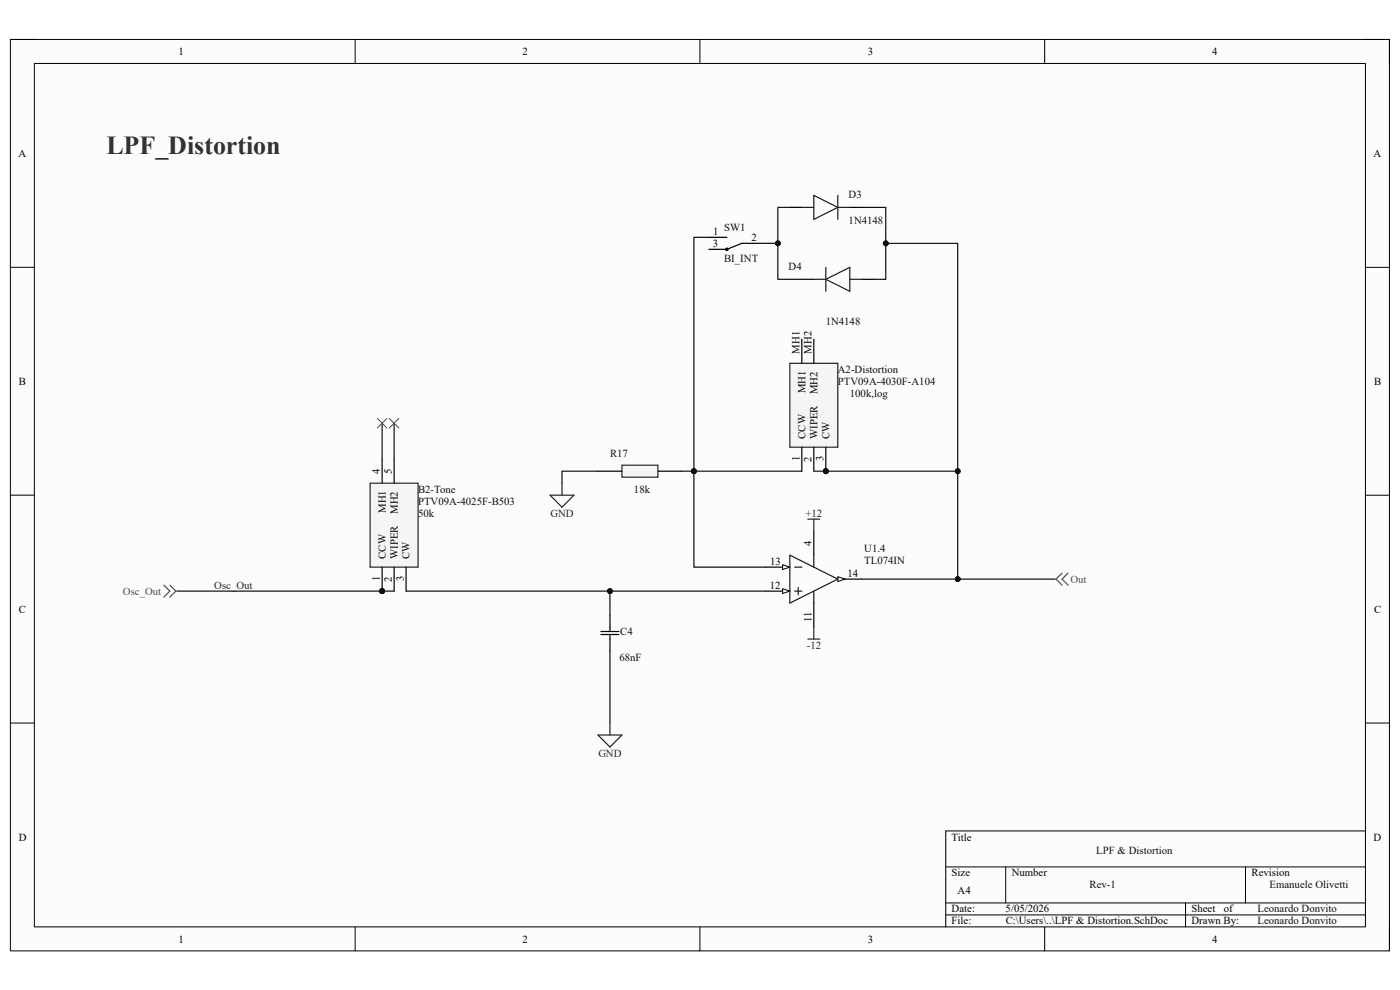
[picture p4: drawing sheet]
<svg xmlns="http://www.w3.org/2000/svg" width="297mm" height="210mm" viewBox="0 0 297 210" stroke-linecap="round" stroke-linejoin="round" font-family="sans-serif">
<path d="M2.2 8.4h292.6v193.3h-292.6z" fill-rule="evenodd" fill="#fcfcfc"/>
<path d="M2.2 8.4h292.6v193.3h-292.6z" fill="none" stroke="#000" stroke-width=".21"/>
<path d="M7.3 13.5h282.4v183.1h-282.4z" fill-rule="evenodd" fill="#fcfcfc"/>
<g fill="none" stroke="#000" stroke-width=".21">
<path d="M2.2 8.4h5.1M7.3 13.5h282.4v183.1h-282.4zM75.3 8.4v5.1M148.5 8.4v5.1M221.6 8.4v5.1M289.7 8.4h5.1v5.1M2.2 56.7h5.1M289.7 56.7h5.1M2.2 105h5.1M289.7 105.1h5.1M2.2 153.4h5.1M289.7 153.4h5.1"/>
<path d="M289.7 176.3h-89.1v20.3M75.3 196.6v5.1M148.5 196.6v5.1M200.6 183.9h89.1M200.6 191.5h89.1M200.6 194.1h89.1M213.4 183.9v7.6M221.6 196.6v5.1M251.5 191.5v5.1M264.2 183.9v7.6M294.8 196.6v5.1"/>
</g>
<path d="M177.7 122.9h5.1" fill="none" stroke="#000" stroke-width=".25"/>
<path d="M177.7 122.3l1.6 .6-1.6 .5z" fill="#fbfbfb"/>
<path d="M177.7 122.3l1.6 .6-1.6 .5z" fill="none" stroke="#000" stroke-width=".21"/>
<path d="M162.5 125.4h5.1" fill="none" stroke="#000" stroke-width=".25"/>
<path d="M166 124.9l1.6 .5-1.6 .5z" fill="#fbfbfb"/>
<path d="M166 124.9l1.6 .5-1.6 .5z" fill="none" stroke="#000" stroke-width=".21"/>
<path d="M162.5 120.3h5.1" fill="none" stroke="#000" stroke-width=".25"/>
<path d="M166 119.8l1.6 .5-1.6 .5z" fill="#fbfbfb"/>
<path d="M166 119.8l1.6 .5-1.6 .5z" fill="none" stroke="#000" stroke-width=".21"/>
<path d="M167.6 117.8v10.1l10.1-5-10.1-5.1M172.7 117.8v2.5M168.6 120.3h1.5M168.6 125.4h1.5M169.3 124.6v1.6M172.7 125.4v2.5" fill="none" stroke="#1c1c1c" stroke-width=".25"/>
<path d="M172.7 112.7v5.1M127.5 134h3.8M127.5 134.6h3.8M129.4 130.5v3.5M129.4 134.6v3.5M172.7 127.9v5.1" fill="none" stroke="#000" stroke-width=".25"/>
<circle cx="81.1" cy="125.4" r=".51" fill="#0e0e0e"/>
<circle cx="81.1" cy="125.4" r=".51" fill="none" stroke="#0e0e0e" stroke-width=".21"/>
<path d="M78.5 102.5h10.2v17.8h-10.2z" fill-rule="evenodd" fill="#f5f5f5"/>
<path d="M78.5 102.5h10.2v17.8h-10.2z" fill="none" stroke="#262626" stroke-width=".25"/>
<path d="M81.1 120.3v5.1" fill="none" stroke="#000" stroke-width=".25"/>
<circle cx="81.1" cy="125.4" r=".51" fill="#0e0e0e"/>
<circle cx="81.1" cy="125.4" r=".51" fill="none" stroke="#0e0e0e" stroke-width=".21"/>
<path d="M81.1 97.4v5.1M83.6 97.4v5.1M83.6 120.3v5.1M86.2 120.3v5.1" fill="none" stroke="#000" stroke-width=".25"/>
<path d="M126.9 155.9h5l-2.5 2.6zM129.4 153.4v2.5" fill="none" stroke="#262626" stroke-width=".25"/>
<circle cx="175.2" cy="100" r=".51" fill="#0e0e0e"/>
<circle cx="175.2" cy="100" r=".51" fill="none" stroke="#0e0e0e" stroke-width=".21"/>
<path d="M167.6 77.1h10.1v17.8h-10.1z" fill-rule="evenodd" fill="#f5f5f5"/>
<path d="M167.6 77.1h10.1v17.8h-10.1z" fill="none" stroke="#262626" stroke-width=".25"/>
<path d="M170.1 94.9v5.1M172.7 94.9v5.1M175.2 94.9v5.1" fill="none" stroke="#000" stroke-width=".25"/>
<circle cx="175.2" cy="100" r=".51" fill="#0e0e0e"/>
<circle cx="175.2" cy="100" r=".51" fill="none" stroke="#0e0e0e" stroke-width=".21"/>
<path d="M170.1 72v5.1M172.7 72v5.1" fill="none" stroke="#000" stroke-width=".25"/>
<path d="M131.9 98.7h7.7v2.5h-7.7z" fill-rule="evenodd" fill="#f5f5f5"/>
<path d="M131.9 98.7h7.7v2.5h-7.7zM116.7 105h5.1l-2.6 2.6zM119.2 102.5v2.5M171.4 110.1h2.5M172.7 110.1v2.6M171.4 135.6h2.5M172.7 133v2.6" fill="none" stroke="#262626" stroke-width=".25"/>
<g fill="none" stroke="#000" stroke-width=".25">
<path d="M150.4 50.4h3.8M159.9 51.6h-2.5l-3.2 1.3h-3.8M167.6 44h2.5M170.1 59.3h2.6M180.3 44h2.5M182.8 59.3h2.6M126.9 100h5M139.6 100h5.1"/>
<circle cx="154.2" cy="52.9" r=".26"/>
</g>
<path d="M170.1 44h2.6M172.7 41.4l5 2.6-5 2.5zM172.7 59.3h2.5M175.2 59.3l5.1-2.6v5.1zM175.2 56.7v5.1M177.7 41.4v5.1M177.7 44h2.6M180.3 59.3h2.5" fill="none" stroke="#1c1c1c" stroke-width=".25"/>
<circle cx="154.2" cy="52.9" r=".26" fill="#000"/>
<path d="M162.5 125.4h-33.1v5.1" fill="none" stroke="#0e0e0e" stroke-width=".25"/>
<circle cx="129.4" cy="125.4" r=".51" fill="#0e0e0e"/>
<circle cx="129.4" cy="125.4" r=".51" fill="none" stroke="#0e0e0e" stroke-width=".21"/>
<path d="M86.2 125.4h43.2" fill="none" stroke="#0e0e0e" stroke-width=".25"/>
<circle cx="129.4" cy="125.4" r=".51" fill="#0e0e0e"/>
<circle cx="129.4" cy="125.4" r=".51" fill="none" stroke="#0e0e0e" stroke-width=".21"/>
<path d="M172.7 100h2.5M129.4 138.1v15.3" fill="none" stroke="#0e0e0e" stroke-width=".25"/>
<circle cx="175.2" cy="100" r=".51" fill="#0e0e0e"/>
<circle cx="175.2" cy="100" r=".51" fill="none" stroke="#0e0e0e" stroke-width=".21"/>
<path d="M175.2 100h28v22.9h-20.4" fill="none" stroke="#0e0e0e" stroke-width=".25"/>
<circle cx="175.2" cy="100" r=".51" fill="#0e0e0e"/>
<circle cx="175.2" cy="100" r=".51" fill="none" stroke="#0e0e0e" stroke-width=".21"/>
<circle cx="203.2" cy="100" r=".51" fill="#0e0e0e"/>
<circle cx="203.2" cy="100" r=".51" fill="none" stroke="#0e0e0e" stroke-width=".21"/>
<circle cx="203.2" cy="122.9" r=".51" fill="#0e0e0e"/>
<circle cx="203.2" cy="122.9" r=".51" fill="none" stroke="#0e0e0e" stroke-width=".21"/>
<path d="M150.4 50.4h-3.2v49.6M126.9 100h-7.7v2.5" fill="none" stroke="#0e0e0e" stroke-width=".25"/>
<circle cx="147.2" cy="100" r=".51" fill="#0e0e0e"/>
<circle cx="147.2" cy="100" r=".51" fill="none" stroke="#0e0e0e" stroke-width=".21"/>
<path d="M167.6 44h-2.6v7.6h-5.1" fill="none" stroke="#0e0e0e" stroke-width=".25"/>
<circle cx="165" cy="51.6" r=".51" fill="#0e0e0e"/>
<circle cx="165" cy="51.6" r=".51" fill="none" stroke="#0e0e0e" stroke-width=".21"/>
<path d="M182.8 44h5.1v15.3h-2.5" fill="none" stroke="#0e0e0e" stroke-width=".25"/>
<circle cx="187.9" cy="51.6" r=".51" fill="#0e0e0e"/>
<circle cx="187.9" cy="51.6" r=".51" fill="none" stroke="#0e0e0e" stroke-width=".21"/>
<path d="M187.9 51.6h15.3v48.4" fill="none" stroke="#0e0e0e" stroke-width=".25"/>
<circle cx="187.9" cy="51.6" r=".51" fill="#0e0e0e"/>
<circle cx="187.9" cy="51.6" r=".51" fill="none" stroke="#0e0e0e" stroke-width=".21"/>
<circle cx="203.2" cy="100" r=".51" fill="#0e0e0e"/>
<circle cx="203.2" cy="100" r=".51" fill="none" stroke="#0e0e0e" stroke-width=".21"/>
<path d="M81.1 125.4h2.5" fill="none" stroke="#0e0e0e" stroke-width=".25"/>
<circle cx="81.1" cy="125.4" r=".51" fill="#0e0e0e"/>
<circle cx="81.1" cy="125.4" r=".51" fill="none" stroke="#0e0e0e" stroke-width=".21"/>
<path d="M144.7 100h25.4" fill="none" stroke="#0e0e0e" stroke-width=".25"/>
<circle cx="147.2" cy="100" r=".51" fill="#0e0e0e"/>
<circle cx="147.2" cy="100" r=".51" fill="none" stroke="#0e0e0e" stroke-width=".21"/>
<path d="M147.2 100v20.3h15.3" fill="none" stroke="#0e0e0e" stroke-width=".25"/>
<circle cx="147.2" cy="100" r=".51" fill="#0e0e0e"/>
<circle cx="147.2" cy="100" r=".51" fill="none" stroke="#0e0e0e" stroke-width=".21"/>
<path d="M165 51.6v7.7h5.1" fill="none" stroke="#0e0e0e" stroke-width=".25"/>
<circle cx="165" cy="51.6" r=".51" fill="#0e0e0e"/>
<circle cx="165" cy="51.6" r=".51" fill="none" stroke="#0e0e0e" stroke-width=".21"/>
<path d="M34.8 124.1l1.2 1.3-1.2 1.3M36 124.1l1.3 1.3M37.3 125.4l-1.3 1.3M37.3 125.4h.5" fill="none" stroke="#4c4c4c" stroke-width=".25"/>
<path d="M37.8 125.4h43.3" fill="none" stroke="#0e0e0e" stroke-width=".25"/>
<circle cx="81.1" cy="125.4" r=".51" fill="#0e0e0e"/>
<circle cx="81.1" cy="125.4" r=".51" fill="none" stroke="#0e0e0e" stroke-width=".21"/>
<path d="M81.1 89.8v7.6M83.6 89.8v7.6M203.2 122.9h20.3" fill="none" stroke="#0e0e0e" stroke-width=".25"/>
<path d="M80.1 88.8l2 2M82.1 88.8l-2 2M82.6 88.8l2 2M84.6 88.8l-2 2" fill="none" stroke="#4c4c4c" stroke-width=".21"/>
<path d="M223.5 122.9h.5M224 122.9l1.3 1.2M225.3 121.6l-1.3 1.3M226.6 121.6l-1.3 1.3 1.3 1.2" fill="none" stroke="#4c4c4c" stroke-width=".25"/>
<circle cx="203.2" cy="122.9" r=".51" fill="#0e0e0e"/>
<circle cx="203.2" cy="122.9" r=".51" fill="none" stroke="#0e0e0e" stroke-width=".21"/>
<text font-size="5.5" fill="#2e2e2e" x="22.6" y="32.6">LPF_Distortion</text>
<g font-size="2.3">
<text x="37.9" y="11.7">1</text>
<text x="110.9" y="11.7">2</text>
<text x="184.1" y="11.7">3</text>
<text x="257.1" y="11.7">4</text>
<text x="3.9" y="33.3">A</text>
<text x="291.4" y="33.3">A</text>
<text x="151.2" y="52.4">3</text>
<text x="151.3" y="49.8">1</text>
<text x="159.4" y="51.1">2</text>
<text x="169.6" y="75" transform="rotate(-90 169.6 75)">MH1</text>
<text x="172.2" y="75" transform="rotate(-90 172.2 75)">MH2</text>
<text x="4" y="81.6">B</text>
<text x="170.9" y="83.4" transform="rotate(-90 170.9 83.4)">MH1</text>
<text x="173.4" y="83.6" transform="rotate(-90 173.4 83.6)">MH2</text>
<text x="291.5" y="81.6">B</text>
<text x="170.9" y="93.1" transform="rotate(-90 170.9 93.1)">CCW</text>
<text x="173.4" y="93.1" transform="rotate(-90 173.4 93.1)">WIPER</text>
<text x="176" y="93.1" transform="rotate(-90 176 93.1)">CW</text>
<text x="80.6" y="100.5" transform="rotate(-90 80.6 100.5)">4</text>
<text x="83.1" y="100.5" transform="rotate(-90 83.1 100.5)">5</text>
<text x="169.6" y="97.8" transform="rotate(-90 169.6 97.8)">1</text>
<text x="172.2" y="98" transform="rotate(-90 172.2 98)">2</text>
<text x="174.7" y="97.9" transform="rotate(-90 174.7 97.9)">3</text>
<text x="81.8" y="108.8" transform="rotate(-90 81.8 108.8)">MH1</text>
<text x="84.4" y="109.1" transform="rotate(-90 84.4 109.1)">MH2</text>
<text x="81.8" y="118.5" transform="rotate(-90 81.8 118.5)">CCW</text>
<text x="84.4" y="118.5" transform="rotate(-90 84.4 118.5)">WIPER</text>
<text x="86.9" y="118.5" transform="rotate(-90 86.9 118.5)">CW</text>
<text x="163.4" y="119.8">13</text>
<text x="172.2" y="115.7" transform="rotate(-90 172.2 115.7)">4</text>
<text x="80.6" y="123.2" transform="rotate(-90 80.6 123.2)">1</text>
<text x="83.1" y="123.4" transform="rotate(-90 83.1 123.4)">2</text>
<text x="85.6" y="123.3" transform="rotate(-90 85.6 123.3)">3</text>
<text x="163.3" y="124.9">12</text>
<text x="179.8" y="122.3">14</text>
<text x="4" y="130">C</text>
<text x="172.2" y="132" transform="rotate(-90 172.2 132)">11</text>
<text x="291.5" y="130">C</text>
<text x="4" y="178.3">D</text>
<text x="201.9" y="178.3">Title</text>
<text x="291.4" y="178.3">D</text>
<text x="201.9" y="185.9">Size</text>
<text x="214.6" y="185.9">Number</text>
<text x="265.5" y="185.9">Revision</text>
<text x="203.2" y="189.7">A4</text>
<text x="201.9" y="193.5">Date:</text>
<text x="201.9" y="196.1">File:</text>
<text x="213.3" y="193.5">5/05/2026</text>
<text x="213.4" y="196.1">C:\Users\..\LPF &amp; Distortion.SchDoc</text>
<text x="252.8" y="196.1">Drawn By:</text>
<text x="252.8" y="193.5">Sheet</text>
<text x="259.6" y="193.5">of</text>
<text x="37.9" y="199.9">1</text>
<text x="110.9" y="199.9">2</text>
<text x="184.1" y="199.9">3</text>
<text x="257.1" y="199.9">4</text>
</g>
<g font-size="2.3" fill="#0e0e0e">
<text x="180" y="42">D3</text>
<text x="180" y="47.5">1N4148</text>
<text x="153.6" y="49.1">SW1</text>
<text x="153.6" y="55.7">BI_INT</text>
<text x="167.3" y="57.2">D4</text>
<text x="175.2" y="68.9">1N4148</text>
<text x="177.8" y="79.1">A2-Distortion</text>
<text x="177.8" y="81.6">PTV09A-4030F-A104</text>
<text x="180.3" y="84.2">100k,log</text>
<text x="129.4" y="96.9">R17</text>
<text x="88.7" y="104.5">B2-Tone</text>
<text x="88.7" y="107.1">PTV09A-4025F-B503</text>
<text x="134.5" y="104.5">18k</text>
<text x="88.7" y="109.6">50k</text>
<text x="183.3" y="117">U1.4</text>
<text x="183.3" y="119.5">TL074IN</text>
<text x="131.6" y="134.8">C4</text>
<text x="131.4" y="140.1">68nF</text>
<text x="232.6" y="181.2">LPF &amp; Distortion</text>
<text x="231.1" y="188.5">Rev-1</text>
<text x="269.3" y="188.5">Emanuele Olivetti</text>
<text x="266.8" y="193.5">Leonardo Donvito</text>
<text x="266.8" y="196.1">Leonardo Donvito</text>
</g>
<g font-size="2.3" fill="#262626">
<text x="116.8" y="109.6">GND</text>
<text x="170.9" y="109.6">+12</text>
<text x="45.5" y="124.9">Osc_Out</text>
<text x="171.2" y="137.6">-12</text>
<text x="127" y="160.5">GND</text>
</g>
<g font-size="2.3" fill="#4c4c4c">
<text x="227.1" y="123.6">Out</text>
<text x="26.1" y="126.2">Osc_Out</text>
</g>
</svg>
